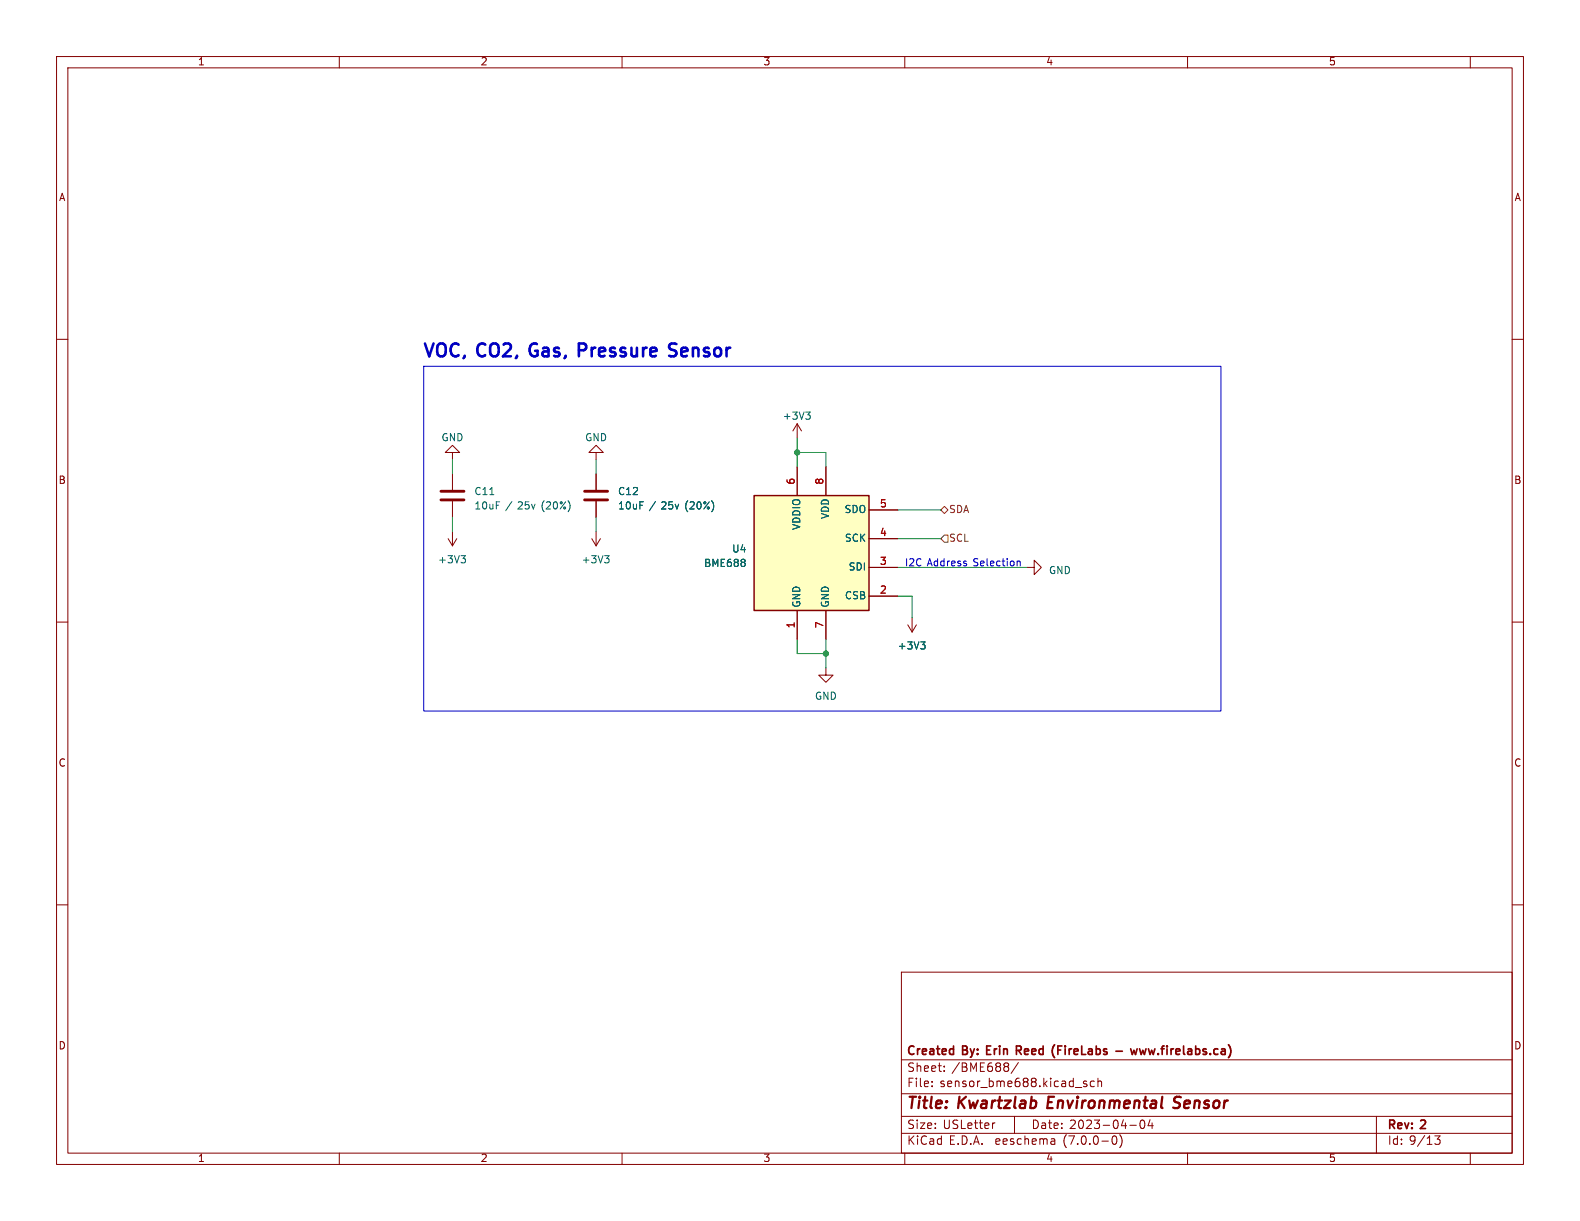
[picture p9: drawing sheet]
<svg xmlns="http://www.w3.org/2000/svg" width="279mm" height="216mm" viewBox="0 0 279 216" stroke-linecap="round" stroke-linejoin="round" font-family="sans-serif">
<g fill="none" stroke="#840000" stroke-width=".18">
<path d="M10 10h259.4v195.9h-259.4zM12 12h255.4v191.9h-255.4zM60 10v2M110 10v2M160 10v2M210 10v2M260 10v2M10 60h2M267.4 60h2M141 74.9l-.8 1.3M141 74.9v2.6M141 74.9l.7 1.3"/>
<path d="M79.2 95.3l.8 1.2M80 80h1.3l-1.3-1.3-1.3 1.3h1.3v1.3M80 83.8v2.8M80 88.6v2.8M80 94v2.5M80.8 95.3l-.8 1.2M104.6 95.3l.8 1.2M105.4 80h1.3l-1.3-1.3-1.3 1.3h1.3v1.3M105.4 83.8v2.8M105.4 88.6v2.8M105.4 94v2.5M106.2 95.3l-.8 1.2"/>
<path d="M141 82.6v5M146 82.6v5M153.7 95.3h5M153.7 90.2h5M10 110h2M141 108v5M146 118.1v1.3h1.3l-1.3 1.3-1.2-1.3h1.2M146 108v5M153.7 105.4h5M153.7 100.3h5M160.5 110.5l.8 1.3M161.3 109.2v2.6"/>
<path d="M162.1 110.5l-.8 1.3M181.6 100.3h1.3v-1.2l1.2 1.2-1.2 1.3v-1.3M267.4 110h2M10 160h2M267.4 160h2M159.4 171.9h108v32h-108zM159.4 197.4h108M159.4 193.4h108M159.4 187.4h108M164.8 192v.2M164.8 191.2v.2M167 189.3v.2"/>
<path d="M167 188.5v.2M175.9 198.6h-.2M178.2 188.7l.2 .2-.2 .5M178.3 188.1l.1 .2-.2 .2M179.4 197.4v3M180.1 187.9l-1.3 1.9M191.6 191.4l.6 .5-.2 .3-.4-.1M192.2 191.2h-.4l-.2 .2M193.5 191.2h-.4l-.3 .2v.5l.1 .2h.6M194.2 191.3l.2-.1h.3l.1 1M194.2 190.7v1.5M199.8 199h1.1"/>
<path d="M201.8 198.1h.1a.81 .81 0 0 1 .6 .6 .81 .81 0 0 1-.3 .8l-.1 .1a.81 .81 0 0 1-.6-.7 .81 .81 0 0 1 .3-.8zM203.4 198l-.4 1.1h.9M203.7 198.6v1M243.4 197.4v6.5M60 203.9v2M110 203.9v2M159.4 200.4h108M160 203.9v2M186.3 201.4l.2 .2v.8M186.5 202.3l-.5 .1M186.5 201.7l-.5 .1M196.8 201l.2-.1a.81 .81 0 0 1 .6 .6 .81 .81 0 0 1-.3 .8l-.2 .1a.81 .81 0 0 1-.3-1.4z"/>
<path d="M198.1 200.7a1.74 1.74 0 0 1-.1 2.2M210 203.9v2M253.7 200.9h1l-.5 .5 .4 .2v.6l-.2 .2-.6-.1M260 203.9v2"/>
</g>
<path d="M207.5 195.8l.7 .1M208.5 193.9l-.6 .1a.46 .46 0 0 0-.3 .5 .46 .46 0 0 0 .4 .4l.3 .1" fill="none" stroke="#840000" stroke-width=".4"/>
<path d="M179.7 185.7h.6M180.1 185.7l.5 .8M180.3 185h-.6v1.5M186.4 187h.1M186.5 184.7l-.1 .1M197.3 185.9h1.2M199.9 185.5l.3 1M201.1 185.5l-.3 1-.3-.8M201.5 185.5l.3 1M217.2 184.7l.1 .1" fill="none" stroke="#840000" stroke-width=".3"/>
<path d="M142.5 72.9h.8l-.5 .4M143 73.3l.3 .3v.3l-.3 .2M81.5 98.3h.8l-.4 .4M82.1 98.7l.2 .3v.3l-.2 .2M90.5 88.7l-1.1 1.6M106.9 98.3h.8l-.4 .4M107.5 98.7l.2 .3v.3l-.2 .2M115.9 88.7l-1.1 1.6M162.8 113.5h.8l-.4 .5M163.3 114l.3 .2v.3l-.3 .3" fill="none" stroke="#006464" stroke-width=".18"/>
<path d="M133.3 87.6h20.4v20.4h-20.4z" fill="#ffffc2" stroke="#ffffc2" stroke-width=".18"/>
<path d="M133.3 87.6h20.4v20.4h-20.4z" fill="none" stroke="#840000" stroke-width=".25"/>
<path d="M78 86.9h4M78 88.4h4M103.4 86.9h4M103.4 88.4h4" fill="none" stroke="#840000" stroke-width=".51"/>
<path d="M166.4 90.2l.6-.7 .6 .7-.6 .6zM167 94.6h.6v1.3h-.6l-.6-.6z" fill="none" stroke="#725600" stroke-width=".18"/>
<path d="M102.4 61.9h.8M103.2 60.7h-.8v2.3M118.3 61.4a.83 .83 0 0 0 .9 .5 .55 .55 0 0 1 .4 .6 .55 .55 0 0 1-.4 .5l-.9-.1M119.6 60.8l-.8-.1-.5 .5" fill="none" stroke="#0000c2" stroke-width=".45"/>
<path d="M74.9 64.8h141v60.9h-141zM179.9 99.3h.5v.8" fill="none" stroke="#0000c2" stroke-width=".18"/>
<path d="M141 77.5v5.1M80 81.3v2.5M80 91.4v2.6M105.4 81.3v2.5M105.4 91.4v2.6M141 80h5v2.6M158.7 90.2h7.7M158.7 95.3h7.7M141 113v2.6h5M146 113v5.1M158.7 105.4h2.6v3.8M158.7 100.3h22.9" fill="none" stroke="#009600" stroke-width=".18"/>
<g fill="#009600" stroke="#009600" stroke-width=".18">
<circle cx="146" cy="115.6" r=".46"/>
<circle cx="141" cy="80" r=".46"/>
</g>
<g font-size="3.2" fill="#0000c2">
<text x="74.9" y="63.5">VOC, CO2,</text>
<text x="94.6" y="63.5">Gas,</text>
<text x="103.9" y="63.5">Pressure</text>
<text x="120.6" y="63.5">Sensor</text>
</g>
<g font-size="2.8" fill="#840000">
<text x="160.4" y="196.7">Title:</text>
<text x="169.5" y="196.7">Kwartzlab</text>
<text x="185.9" y="196.7">Environmental</text>
<text x="208.8" y="196.7">Sensor</text>
</g>
<g font-size="2.1" fill="#840000">
<text x="160.4" y="189.8">Sheet:</text>
<text x="160.4" y="187">Created</text>
<text x="168.3" y="189.8">/BME688/</text>
<text x="170.3" y="187">By: Erin</text>
<text x="180.7" y="187">Reed</text>
<text x="187.5" y="187">(FireLabs</text>
<text x="199.2" y="187">-</text>
<text x="202.4" y="187">www.firelabs.ca)</text>
<text x="160.4" y="192.5">File:</text>
<text x="166.2" y="192.5">sensor_bme688.kicad_sch</text>
<text x="160.4" y="202.7">KiCad</text>
<text x="160.4" y="199.9">Size:</text>
<text x="166.7" y="199.9">USLetter</text>
<text x="167.8" y="202.7">E.D.A.</text>
<text x="176.1" y="202.7">eeschema</text>
<text x="182.4" y="199.9">Date:</text>
<text x="188.1" y="202.7">(7.0.0-0)</text>
<text x="189.1" y="199.9">2023-04-04</text>
<text x="245.4" y="200.1">Rev:</text>
<text x="245.4" y="202.7">Id: 9/13</text>
<text x="251.4" y="200.1">2</text>
</g>
<g font-size="1.8" fill="#840000">
<text x="35" y="11.8">1</text>
<text x="85" y="11.8">2</text>
<text x="135" y="11.8">3</text>
<text x="185" y="11.8">4</text>
<text x="235" y="11.8">5</text>
<text x="10.4" y="35.8">A</text>
<text x="267.8" y="35.8">A</text>
<text x="10.3" y="85.8">B</text>
<text x="267.7" y="85.8">B</text>
<text x="10.3" y="135.8">C</text>
<text x="267.7" y="135.8">C</text>
<text x="10.3" y="185.8">D</text>
<text x="267.7" y="185.8">D</text>
<text x="35" y="205.7">1</text>
<text x="85" y="205.7">2</text>
<text x="135" y="205.7">3</text>
<text x="185" y="205.7">4</text>
<text x="235" y="205.7">5</text>
</g>
<g font-size="1.8" fill="#006464">
<text x="138.4" y="74.5">+3V3</text>
<text x="78" y="78.3">GND</text>
<text x="103.4" y="78.3">GND</text>
<text x="83.8" y="87.8">C11</text>
<text x="109.2" y="87.8">C12</text>
<text x="83.8" y="90.4">10uF</text>
<text x="91.6" y="90.4">25v</text>
<text x="95.9" y="90.4">(20%)</text>
<text x="109.2" y="90.4">10uF</text>
<text x="117" y="90.4">25v</text>
<text x="121.3" y="90.4">(20%)</text>
<text x="141.8" y="93.8" transform="rotate(-90 141.8 93.8)">VDDIO</text>
<text x="146.9" y="91.9" transform="rotate(-90 146.9 91.9)">VDD</text>
<text x="149.2" y="91">SDO</text>
<text x="77.4" y="99.9">+3V3</text>
<text x="102.8" y="99.9">+3V3</text>
<text x="124.4" y="100.5">BME688</text>
<text x="129.4" y="98">U4</text>
<text x="149.3" y="96.1">SCK</text>
<text x="150" y="101.2">SDI</text>
<text x="185.4" y="101.8">GND</text>
<text x="141.8" y="107.4" transform="rotate(-90 141.8 107.4)">GND</text>
<text x="146.9" y="107.4" transform="rotate(-90 146.9 107.4)">GND</text>
<text x="149.3" y="106.2">CSB</text>
<text x="158.7" y="115.1">+3V3</text>
<text x="144.1" y="124">GND</text>
</g>
<g font-size="1.8" fill="#a90000">
<text x="140.7" y="85.8" transform="rotate(-90 140.7 85.8)">6</text>
<text x="145.8" y="85.8" transform="rotate(-90 145.8 85.8)">8</text>
<text x="155.5" y="89.9">5</text>
<text x="155.5" y="95">4</text>
<text x="155.5" y="100.1">3</text>
<text x="155.5" y="105.2">2</text>
<text x="140.7" y="111.2" transform="rotate(-90 140.7 111.2)">1</text>
<text x="145.8" y="111.2" transform="rotate(-90 145.8 111.2)">7</text>
</g>
<g font-size="1.8" fill="#725600">
<text x="167.8" y="91">SDA</text>
<text x="167.8" y="96.1">SCL</text>
</g>
<g font-size="1.8" fill="#0000c2">
<text x="160" y="100.3">I2C Address</text>
<text x="172.2" y="100.3">Selection</text>
</g>
</svg>
